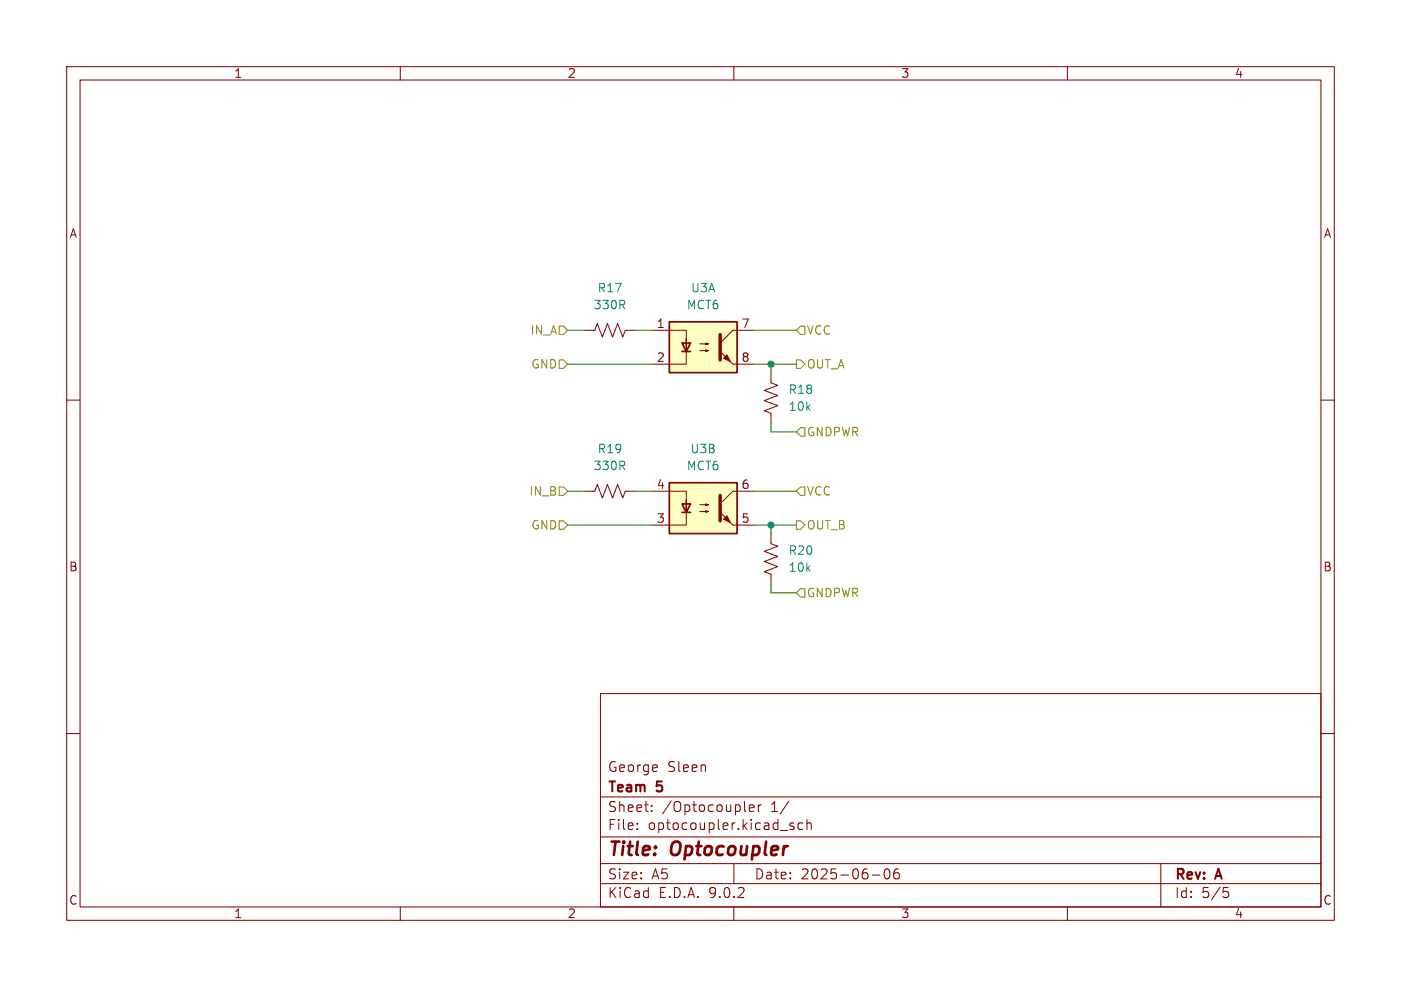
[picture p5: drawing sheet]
<svg xmlns="http://www.w3.org/2000/svg" width="210mm" height="148mm" viewBox="0 0 210 148" stroke-linecap="round" stroke-linejoin="round" font-family="sans-serif">
<path d="M0 0h210v148h-210z" fill="#fff" stroke="#fff" stroke-width=".15"/>
<g fill="none" stroke="#840000" stroke-width=".15">
<path d="M10 10h190v128h-190zM12 12h186v124h-186zM60 10v2M110 10v2M160 10v2M10 60h2M87.6 73.7h1.6l.3-1.1 .8 2.1 .8-2.1 .7 2.1 .8-2.1 .7 2.1 .4-1h1.5M198 60h2M115.6 80v1.5l1 .4-2 .8 2 .7-2 .8 2 .8-2 .7 1 .4v1.5M10 110h2M90 104h108v32h-108zM90 119.5h108"/>
<path d="M198 110h2M60 136v2M90 132.5h108M90 129.5h108M90 125.5h108M95.5 124.2v.2M95.5 123.5v.1M97.7 121.5v.2M97.7 120.8v.1M110 136v2M110 129.5v3M112.3 121.2l.7-.2v-.2l-.5-.1-.2 .2 .1 .7h.6"/>
<path d="M113.7 120.7v1M114.1 120.7l-.3 .1-.1 .2M118.2 120.1l-1.2 1.9M118.5 123.8l.5 .2v.2l-.2 .2-.4-.1M118.5 123.5h.5M120.3 123.5l-.4-.1-.3 .3v.4l.1 .2h.6M121 123.5a.37 .37 0 0 1 .6 .1v.8M121 122.9v1.5M130.8 131.2h1.1M132.7 130.4l.3-.1a.94 .94 0 0 1 0 1.5h-.1a.91 .91 0 0 1-.2-1.4zM134.7 130.3a.59 .59 0 0 0-.7 .6v.6l.1 .2 .4 .1 .3-.2v-.5l-.1-.2h-.4l-.3 .2M160 136v2"/>
<path d="M174 129.5v6.5M183.4 133.1h.7M183.5 133.7h.4l.3 .2v.4l-.2 .2-.5 .1"/>
</g>
<path d="M100.3 72.4h10.2v7.6h-10.2z" fill="#ffffc2"/>
<path d="M100.3 72.4h10.2v7.6h-10.2zM102.2 75.6h1.3l-.6 1.2zM102.2 76.8h1.3" fill="none" stroke="#840000" stroke-width=".25"/>
<path d="M87.6 49.5h1.6l.3-1 .8 2 .8-2 .7 2 .8-2 .7 2 .4-1h1.5M115.6 55.9v1.5l1 .4-2 .7 2 .8-2 .8 2 .7-2 .8 1 .4v1.5M97.8 73.7h5.1v1.9M102.9 76.8v-1.9v3.8h-5.1M104.9 75.7h1.3l-.4-.1v.2l.4-.1M104.9 76.7h1.3l-.4-.1v.2l.4-.1M109.9 78.7h3.1M113 73.7h-3.1l-2 1.9" fill="none" stroke="#840000" stroke-width=".15"/>
<path d="M107.9 74.3v3.8" fill="none" stroke="#840000" stroke-width=".51"/>
<g fill="#840000" stroke="#840000" stroke-width=".15">
<path d="M107.9 76.8l2 1.9z"/>
<path d="M108.5 77.9l.5-.6 .5 1.1z"/>
</g>
<path d="M100.3 48.3h10.2v7.6h-10.2z" fill="#ffffc2"/>
<path d="M100.3 48.3h10.2v7.6h-10.2zM102.2 51.4h1.3l-.6 1.3zM102.2 52.7h1.3" fill="none" stroke="#840000" stroke-width=".25"/>
<path d="M97.8 49.5h5.1v1.9M102.9 52.7v-1.9v3.8h-5.1M104.9 51.6h1.3l-.4-.2v.3l.4-.1M104.9 52.6h1.3l-.4-.1v.2l.4-.1M109.9 54.6h3.1M113 49.5h-3.1l-2 1.9" fill="none" stroke="#840000" stroke-width=".15"/>
<path d="M107.9 50.2v3.8" fill="none" stroke="#840000" stroke-width=".51"/>
<g fill="#840000" stroke="#840000" stroke-width=".15">
<path d="M107.9 52.7l2 1.9z"/>
<path d="M108.5 53.7l.5-.5 .5 1z"/>
</g>
<path d="M83.8 48.9h.7l.6 .6-.6 .7h-.7zM83.8 54h.7l.6 .6-.6 .6h-.7zM119.4 54h.6l.6 .6-.6 .6h-.6zM120 48.9h.6v1.3h-.6l-.6-.7zM83.8 73h.7l.6 .7-.6 .6h-.7zM83.8 78.1h.7l.6 .6-.6 .7h-.7zM119.4 78.1h.6l.6 .6-.6 .7h-.6zM119.4 64.8l.6-.7h.6v1.3h-.6zM120 73h.6v1.3h-.6l-.6-.6zM119.4 88.9l.6-.6h.6v1.2h-.6z" fill="none" stroke="#848400" stroke-width=".15"/>
<g fill="none" stroke="#008400" stroke-width=".15">
<path d="M85.1 54.6h12.7M85.1 49.5h2.5M95.2 49.5h2.6M113 54.6h6.4M113 49.5h6.4M115.6 54.6v1.3M85.1 73.7h2.5M85.1 78.7h12.7M95.2 73.7h2.6M113 73.7h6.4M113 78.7h6.4M115.6 63.5v1.3h3.8"/>
<path d="M115.6 78.7v1.3M115.6 87.6v1.3h3.8"/>
</g>
<g fill="#008400" stroke="#008400" stroke-width=".15">
<circle cx="115.6" cy="78.7" r=".46"/>
<circle cx="115.6" cy="54.6" r=".46"/>
</g>
<g font-size="2.8" fill="#840000">
<text x="91" y="128.9">Title:</text>
<text x="100.7" y="128.9">Optocoupler</text>
</g>
<g font-size="2.1" fill="#840000">
<text x="91" y="119.2">Team</text>
<text x="91" y="116">George</text>
<text x="98.5" y="119.2">5</text>
<text x="100" y="116">Sleen</text>
<text x="91" y="124.7">File:</text>
<text x="91" y="122">Sheet:</text>
<text x="97.1" y="124.7">optocoupler.kicad_sch</text>
<text x="99.2" y="122">/Optocoupler</text>
<text x="115.6" y="122">1/</text>
<text x="91" y="134.9">KiCad</text>
<text x="91" y="132.1">Size:</text>
<text x="97.7" y="132.1">A5</text>
<text x="98.7" y="134.9">E.D.A.</text>
<text x="106.3" y="134.9">9.0.2</text>
<text x="113" y="132.1">Date:</text>
<text x="120" y="132.1">2025-06-06</text>
<text x="176" y="132.3">Rev:</text>
<text x="176" y="134.9">Id:</text>
<text x="180.1" y="134.9">5/5</text>
<text x="182.4" y="132.3">A</text>
</g>
<g font-size="1.8" fill="#840000">
<text x="35" y="11.9">1</text>
<text x="85" y="11.9">2</text>
<text x="135" y="11.9">3</text>
<text x="185" y="11.9">4</text>
<text x="10.3" y="35.9">A</text>
<text x="198.4" y="35.9">A</text>
<text x="98.4" y="49.3">1</text>
<text x="111.1" y="49.3">7</text>
<text x="98.4" y="54.4">2</text>
<text x="111.1" y="54.4">8</text>
<text x="98.4" y="73.4">4</text>
<text x="111.1" y="73.4">6</text>
<text x="98.4" y="78.5">3</text>
<text x="111.1" y="78.5">5</text>
<text x="10.3" y="85.9">B</text>
<text x="198.3" y="85.9">B</text>
<text x="10.3" y="135.9">C</text>
<text x="35" y="137.9">1</text>
<text x="85" y="137.9">2</text>
<text x="135" y="137.9">3</text>
<text x="185" y="137.9">4</text>
<text x="198.3" y="135.9">C</text>
</g>
<g font-size="1.8" fill="#008484">
<text x="88.9" y="46.6">330R</text>
<text x="89.5" y="44">R17</text>
<text x="102.9" y="46.6">MCT6</text>
<text x="103.5" y="44">U3A</text>
<text x="118.1" y="59.3">R18</text>
<text x="118.1" y="61.8">10k</text>
<text x="88.9" y="70.7">330R</text>
<text x="89.5" y="68.2">R19</text>
<text x="102.9" y="70.7">MCT6</text>
<text x="103.4" y="68.2">U3B</text>
<text x="118.1" y="83.4">R20</text>
<text x="118.1" y="86">10k</text>
</g>
<g font-size="1.8" fill="#848400">
<text x="79.4" y="50.4">IN_A</text>
<text x="120.8" y="50.4">VCC</text>
<text x="79.6" y="55.5">GND</text>
<text x="120.8" y="55.5">OUT_A</text>
<text x="120.8" y="65.6">GNDPWR</text>
<text x="79.3" y="74.5">IN_B</text>
<text x="120.8" y="74.5">VCC</text>
<text x="79.6" y="79.6">GND</text>
<text x="120.8" y="79.6">OUT_B</text>
<text x="120.8" y="89.8">GNDPWR</text>
</g>
</svg>
